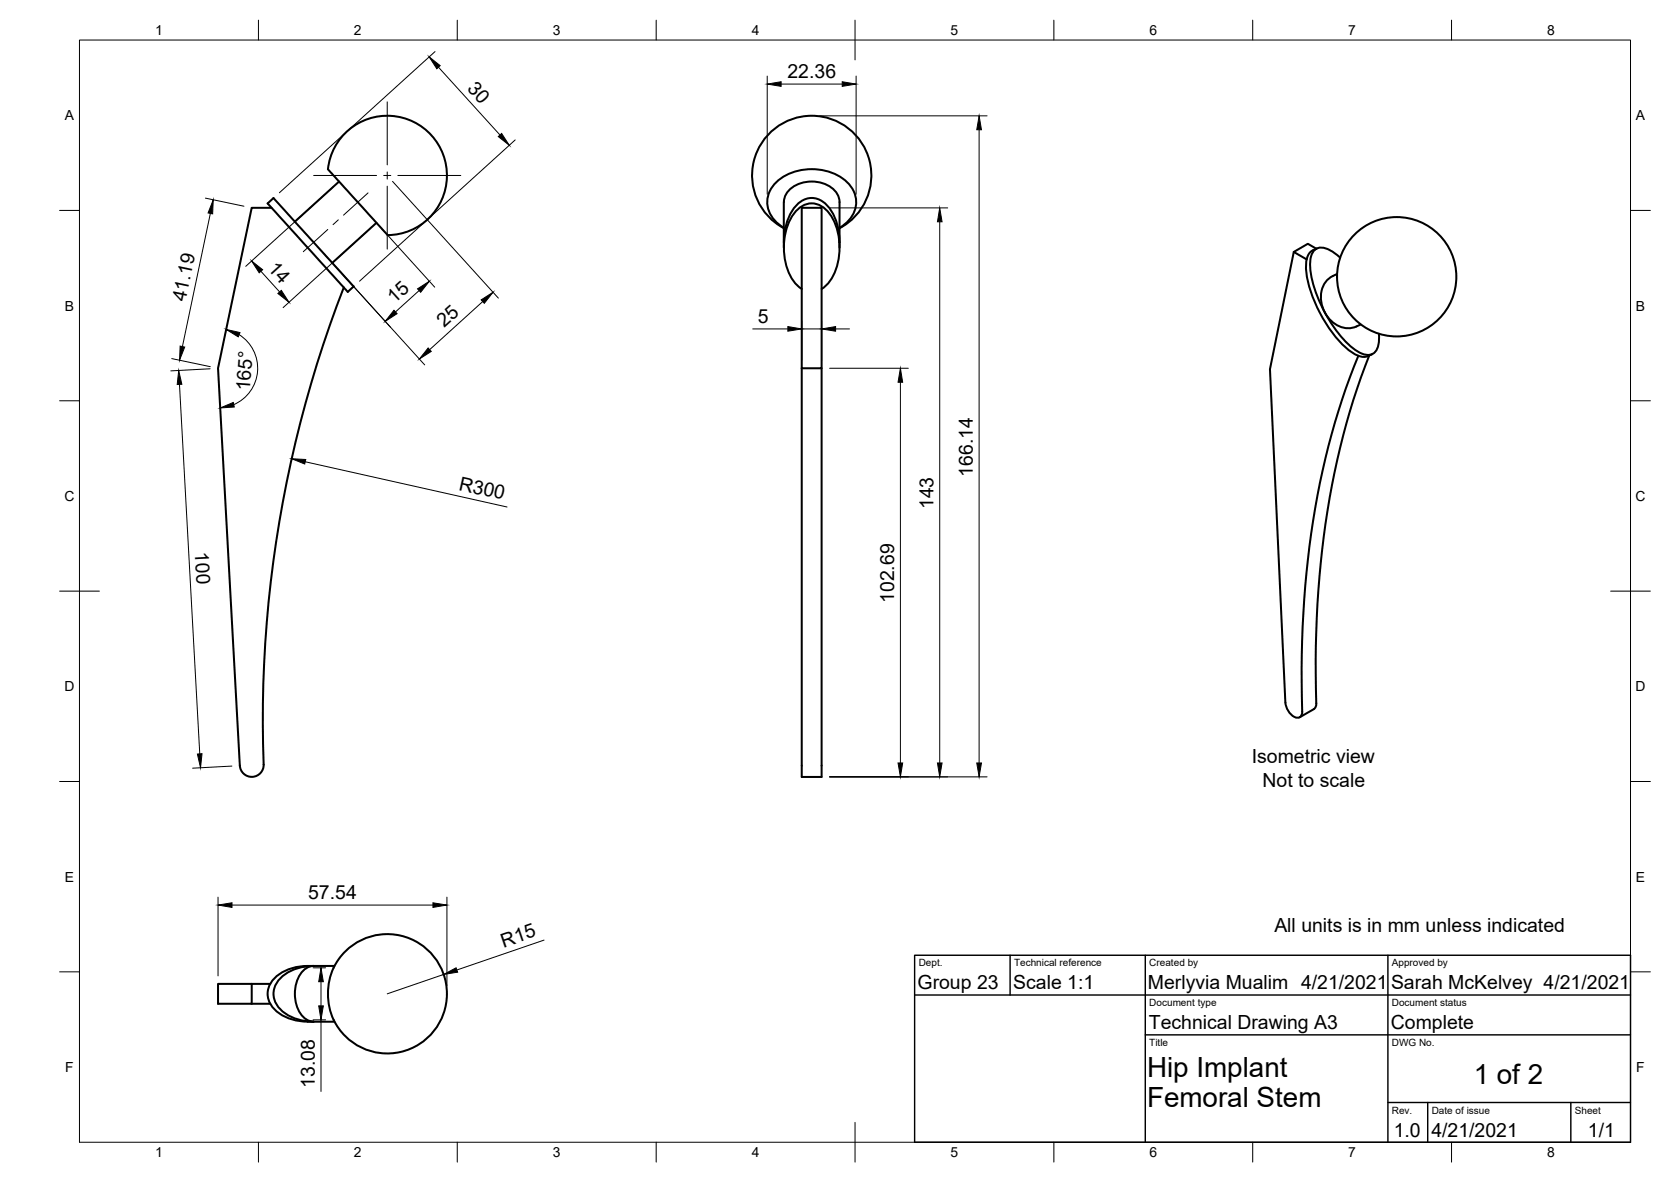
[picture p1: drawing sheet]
<svg xmlns="http://www.w3.org/2000/svg" width="420mm" height="297mm" viewBox="0 0 420 297" stroke-linecap="round" stroke-linejoin="round" font-family="sans-serif">
<!-- layer: Visible -->
<g fill="none" stroke="#000" stroke-width=".51">
<path d="M67.3 51.1l1.5-1.3 20.1 22.2-1.5 1.3zM68.3 52.2h-5l-8.5 40.3 5.5 99.9a3 3 0 0 0 3.1 2.8 3 3 0 0 0 2.9-3.1M82.5 42.5a15 15 0 0 1 15.9-13.4 15 15 0 0 1 14 15.4 15 15 0 0 1-14.9 14.6l-15.1-16.6M85.3 45.6l-11.2 10.1M94.7 56l-11.2 10.1M197.1 50.8v11.4M197.1 57.3a7.1 7.1 0 0 1-3.6-9.3 11.9 11.9 0 0 1 11.9-5.4 11.1 11.1 0 0 1 9.3 5.4 6.8 6.8 0 0 1-2.6 8.6l-1 .7M197.1 57.4a15 15 0 0 1-4.6-22.8 15 15 0 0 1 23.2 0 15 15 0 0 1-4.6 22.8M197.1 50.8a5.6 5.6 0 0 1 4.8-4.9 7.7 7.7 0 0 1 8.8 3.3l.4 1.6v11.4M201.6 52.2h5v40.3h-5zM86.4 72.2a300.1 300.1 0 0 0-20.1 119.9M197.1 60.9a12.7 12.7 0 0 1 4.3-10.3 5 5 0 0 1 7 1.5 13.9 13.9 0 0 1 2.7 8.8"/>
<path d="M201.6 72.6a12 12 0 0 1-4.5-9.8 13.2 13.2 0 0 1 3.9-10.5 5.1 5.1 0 0 1 7.6 1.4 15.5 15.5 0 0 1-.5 17.7l-1.5 1.2M325.3 63.3l3.2 1.9M331 62.5l-2.2-1.2-3.5 2-6 29.5 3.9 83.8M331.1 62.4a3.8 3.8 0 0 0-2.7 4.3 30.6 30.6 0 0 0 6.3 16.6l1.1 1.3a13.5 13.5 0 0 0 6.7 5.1l1.5-.2M333.1 78.6a6.3 6.3 0 0 0 9 2.9M333.1 78.6a25.9 25.9 0 0 0 8.6 9.9 2.97 2.97 0 0 0 4.5-.7 7.5 7.5 0 0 0 .5-3.9M336.2 68.9a6.3 6.3 0 0 0-3.4 9l.3 .7M337 64.7a6.8 6.8 0 0 0-5.4-2.4 3.6 3.6 0 0 0-2.2 3.9 27.1 27.1 0 0 0 3.7 12.4M201.6 92.5v102.7h5v-102.7M341.5 89.4a197.8 197.8 0 0 0-13.8 64.7 309.7 309.7 0 0 0-.3 25.3 1.36 1.36 0 0 1-1.1 1 1.36 1.36 0 0 1-1.4-.6l-1.2-1.4-.5-1.8M344.3 89.4a205.2 205.2 0 0 0-13.3 69.4l-.2 7.1 .2 10.8M345 89l-1 .5"/>
<path d="M331 176.7a1.54 1.54 0 0 1-.6 1.5l-3.6 2M63.3 247.3h-8.5v5h8.5v-5h4.6M63.3 252.3h4.6M70.9 245.5a11.9 11.9 0 0 1 8-2.8 5.3 5.3 0 0 0-4.5 4.8 8.1 8.1 0 0 0 3 8.9l1.5 .3a11 11 0 0 1-9.3-4.2 5.3 5.3 0 0 1 1.3-7zM77.4 256.8h6.7M84.1 242.7h-6.7a11 11 0 0 0-9.3 4.3 5.5 5.5 0 0 0 2.1 7.7 12.6 12.6 0 0 0 7.2 2"/>
<circle cx="351.2" cy="69.6" r="15"/>
<circle cx="97.4" cy="249.7" r="15"/>
</g>
<!-- layer: Border -->
<g fill="none" stroke="#000" stroke-width=".25">
<path d="M20 10.1h390v276.9h-390zM65 5.1v5M115 5.1v5M165 5.1v5M215 5.1v10M265 5.1v5M315 5.1v5M365 5.1v5M15 52.9h5M410 52.9h5M15 100.7h5M410 100.7h5"/>
<path d="M15 148.6h10M405 148.6h10M15 196.4h5M410 196.4h5M15 244.2h5M410 244.2h5M65 287v5M115 287v5M165 287v5M215 282.1v9.9M265 287v5M315 287v5"/>
<path d="M365 287v5"/>
</g>
<!-- layer: TitleBlock -->
<path d="M230 240.1h180v46.9h-180zM230 250h180M254 240.1v9.9M288 240.1v46.9M349 240.1v46.9M288 260.1h122M349 277.1h61M359 277.1v9.9M395 277.1v9.9" fill="none" stroke="#000" stroke-width=".36"/>
<!-- layer: Dimensions -->
<g fill="none" stroke="#000" stroke-width=".25">
<path d="M109.4 13l-39.1 35.4M110.3 16.9l15.4 17M192.9 19.1v29.7M215.3 19.1v29.7M129.5 35.2l-39.1 35.5M196.4 21.1h15.4M206.1 29.1h42.1M246.2 32.6v159.1M51.6 49.8l9.7 2M52.9 53.6l-7 33.5M83.8 47l-22 19.9M93.2 57.3l-22 20"/>
<path d="M96 57.5l13.3 14.7M98.7 45.6l26.6 29.3M208.6 52.2h29.7M236.3 55.7v136M65.6 68.2l4.7 5.2M80.2 62.4l26.6 29.3M105.4 73l-6 5.4M121.4 75.8l-13.4 12.1M43.2 90.1l9.7 2M45.1 96.6l5.1 92.8M52.8 92.7l-9.9 .5M60.1 84.1a10 10 0 0 1-1.3 17.6"/>
<path d="M189.3 82.7h8.8M201.6 80.7v9.9M201.6 82.7h5M206.6 80.7v9.9M208.6 92.5h19.8M210.1 82.7h3.5M226.4 96.1v95.6M76.8 116l50.7 11.4M58.3 192.5l-9.9 .5M208.6 195.2h39.6M54.8 225.5v19.7M58.3 227.4h50.6"/>
<path d="M112.4 225.5v22.2M136.8 236.2l-21.9 7.6M78.7 243.2h3.2M78.7 256.3h3.2M80.7 246.7v6.1M80.7 256.3v18M111.5 244.9l-14.1 4.9"/>
</g>
<g fill="#000" stroke="#000" stroke-width=".25">
<path d="M107.9 14.3l2.8 2.2-.9 .8zM125.3 34.3l.8-.8 2 3zM192.9 21.1l3.5-.6v1.2zM211.8 20.5l3.5 .6-3.5 .6zM246.2 29.1l.6 3.5h-1.2zM53.6 50.2l-.1 3.5-1.2-.2zM236.3 52.2l.6 3.5h-1.2zM63.3 65.6l2.7 2.2-.8 .8zM69.9 73.8l.8-.8 2 3zM99.1 78l.7 .8-2.9 2zM105 72.6l2.9-1.9-2.1 2.8zM121 75.4l3-2-2.2 2.8z"/>
<path d="M45.3 87l1.1 .2-1.3 3.3zM44.9 93.1l.8 3.5h-1.1zM56.9 82.8l3.4 .8-.4 1.1zM107.7 87.4l.7 .9-2.9 1.9zM198.1 82.1l3.5 .6-3.5 .5zM206.6 82.7l3.5-.6v1.1zM226.4 92.5l.6 3.6h-1.2zM55.4 102.5l3.3-1.4 .2 1.2zM73.3 115.3l3.6 .2-.3 1.1zM49.6 189.5l1.2-.1-.4 3.5zM225.8 191.7h1.2l-.6 3.5zM235.7 191.7h1.2l-.6 3.5z"/>
<path d="M245.6 191.7h1.2l-.6 3.5zM54.8 227.4l3.5-.5v1.1zM108.9 226.9l3.5 .5-3.5 .6zM80.7 243.2l.6 3.5h-1.2zM80.1 252.8h1.2l-.6 3.5zM111.5 244.9l3.2-1.7 .4 1.1z"/>
</g>
<!-- layer: Center Lines -->
<path d="M97.4 25.6v15.8M78.9 44.1h15.8M82.4 57.7l-6.1 5.6M85.1 55.3l-1.4 1.2M92.5 48.5l-6.1 5.6M96.5 44.1h1.8M97.4 43.2v1.8M97.4 46.8v15.8M100 44.1h15.9" fill="none" stroke="#000" stroke-width=".25"/>
<g font-size="7">
<text x="288.4" y="270.6">Hip Implant</text>
<text x="370.5" y="272.4">1 of 2</text>
<text x="288.4" y="278.1">Femoral Stem</text>
</g>
<g font-size="4.9">
<text x="117.3" y="22.4" transform="rotate(48 117.3 22.4)">30</text>
<text x="198" y="19.6">22.36</text>
<text x="67.1" y="67.6" transform="rotate(48 67.1 67.6)">14</text>
<text x="46.6" y="76" transform="rotate(-78 46.6 76)">41.19</text>
<text x="99.2" y="76.5" transform="rotate(-42 99.2 76.5)">15</text>
<text x="111.7" y="82.5" transform="rotate(-42 111.7 82.5)">25</text>
<text x="190.6" y="81.1">5</text>
<text x="62.8" y="98.3" transform="rotate(-86 62.8 98.3)">165°</text>
<text x="244.6" y="119.8" transform="rotate(-90 244.6 119.8)">166.14</text>
<text x="115.2" y="123" transform="rotate(13 115.2 123)">R300</text>
<text x="234.7" y="128" transform="rotate(-90 234.7 128)">143</text>
<text x="49" y="138.7" transform="rotate(87 49 138.7)">100</text>
<text x="224.8" y="151.5" transform="rotate(-90 224.8 151.5)">102.69</text>
<text x="314.7" y="191.9">Isometric view</text>
<text x="317.5" y="197.7">Not to scale</text>
<text x="77.5" y="225.9">57.54</text>
<text x="126.6" y="238.1" transform="rotate(-19 126.6 238.1)">R15</text>
<text x="320.4" y="234.1">All units is in mm unless indicated</text>
<text x="230.7" y="248.6">Group 23</text>
<text x="254.8" y="248.6">Scale 1:1</text>
<text x="288.6" y="248.5">Merlyvia Mualim 4/21/2021</text>
<text x="349.8" y="248.6">Sarah McKelvey 4/21/2021</text>
<text x="288.9" y="258.6">Technical Drawing A3</text>
<text x="349.7" y="258.6">Complete</text>
<text x="79.1" y="273.3" transform="rotate(-90 79.1 273.3)">13.08</text>
<text x="350.4" y="285.7">1.0</text>
<text x="359.9" y="285.6">4/21/2021</text>
<text x="399.3" y="285.8">1/1</text>
</g>
<g font-size="3.5">
<text x="39" y="8.8">1</text>
<text x="89" y="8.8">2</text>
<text x="139" y="8.8">3</text>
<text x="189" y="8.8">4</text>
<text x="239" y="8.8">5</text>
<text x="289" y="8.8">6</text>
<text x="339" y="8.8">7</text>
<text x="389" y="8.8">8</text>
<text x="16.3" y="30.2">A</text>
<text x="411.3" y="30.2">A</text>
<text x="16.3" y="78">B</text>
<text x="411.3" y="78">B</text>
<text x="16.2" y="125.9">C</text>
<text x="411.2" y="125.9">C</text>
<text x="16.2" y="173.7">D</text>
<text x="411.2" y="173.7">D</text>
<text x="16.3" y="221.6">E</text>
<text x="411.3" y="221.6">E</text>
<text x="16.4" y="269.4">F</text>
<text x="411.4" y="269.4">F</text>
<text x="39" y="290.8">1</text>
<text x="89" y="290.8">2</text>
<text x="139" y="290.8">3</text>
<text x="189" y="290.8">4</text>
<text x="239" y="290.8">5</text>
<text x="289" y="290.8">6</text>
<text x="339" y="290.8">7</text>
<text x="389" y="290.8">8</text>
</g>
<g font-size="2.5">
<text x="231" y="242.9">Dept.</text>
<text x="255" y="242.9">Technical reference</text>
<text x="289" y="242.9">Created by</text>
<text x="350" y="242.9">Approved by</text>
<text x="289" y="252.8">Document type</text>
<text x="350" y="252.8">Document status</text>
<text x="289" y="262.9">Title</text>
<text x="350" y="262.9">DWG No.</text>
<text x="350" y="279.9">Rev.</text>
<text x="360" y="279.9">Date of issue</text>
<text x="396" y="279.9">Sheet</text>
</g>
</svg>
